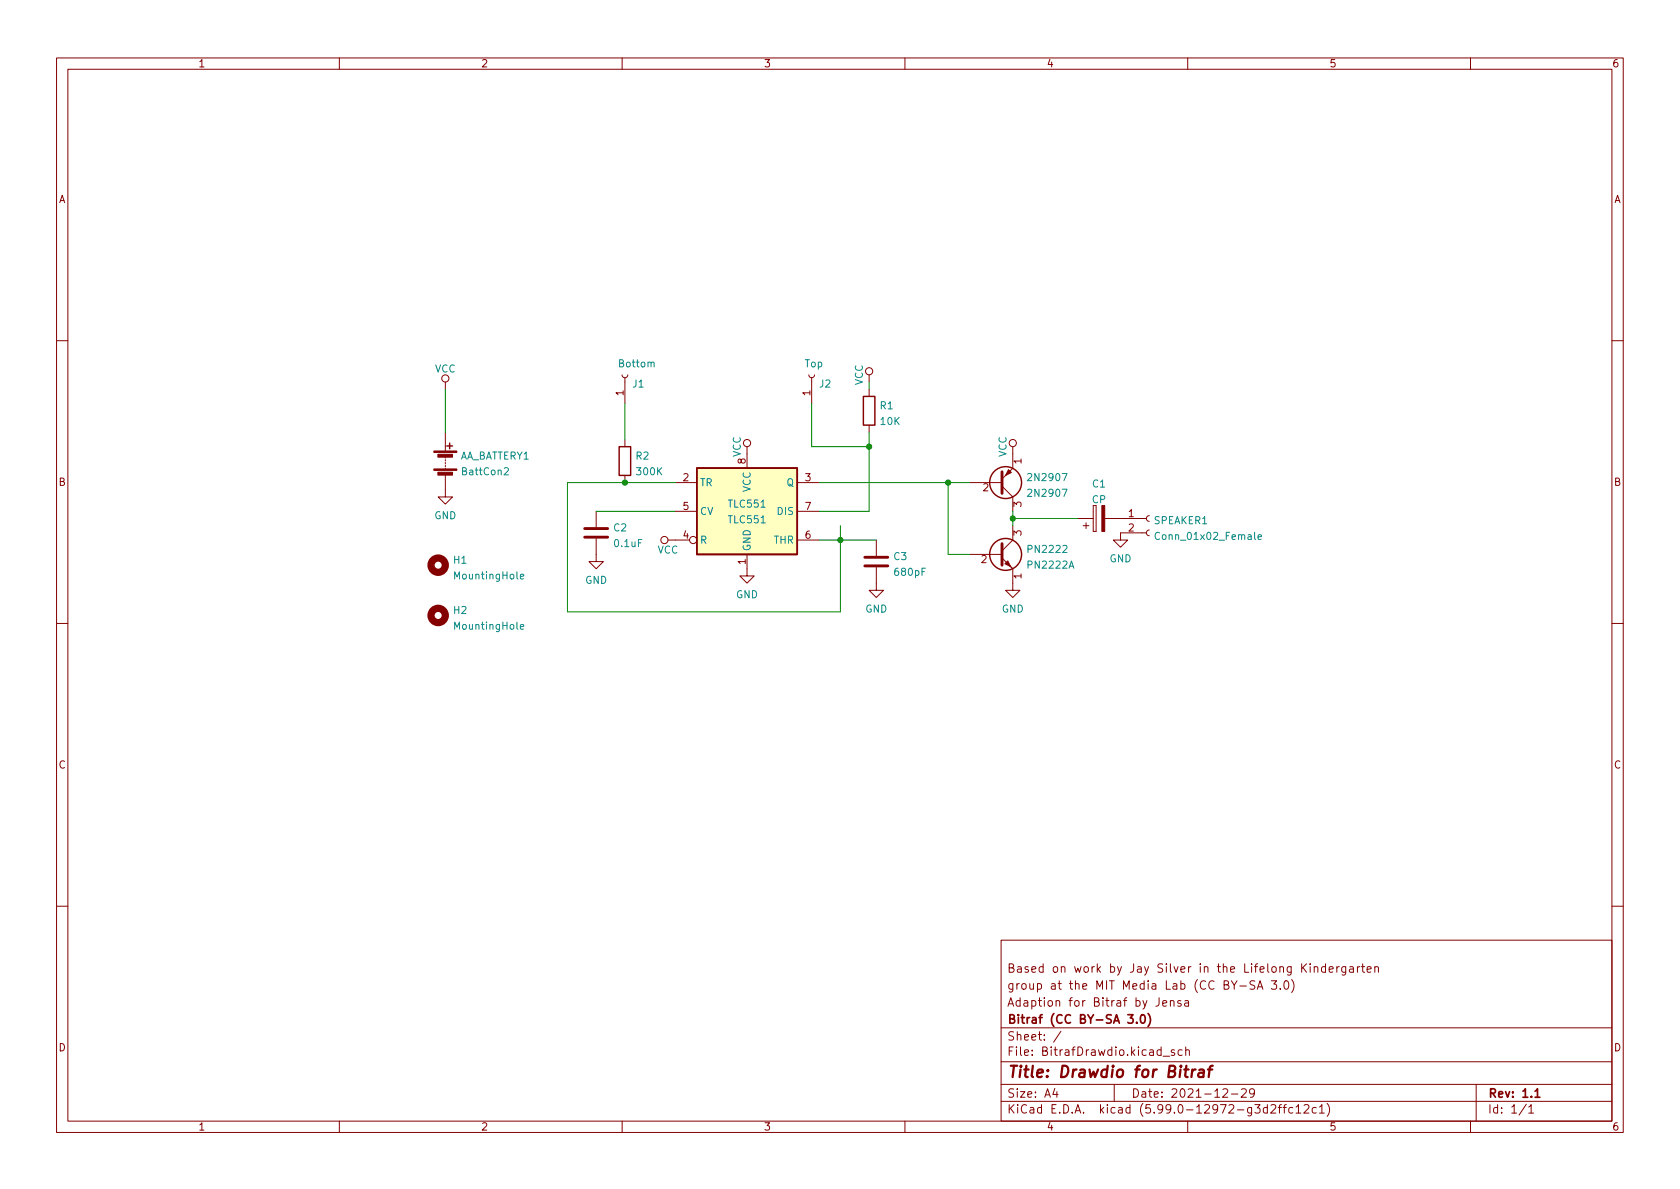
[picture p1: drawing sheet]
<svg xmlns="http://www.w3.org/2000/svg" width="297mm" height="210mm" viewBox="0 0 297 210" stroke-linecap="round" stroke-linejoin="round" font-family="sans-serif">
<g fill="none" stroke="#840000" stroke-width=".18">
<path d="M10 10.2h277v190.1h-277zM12 12.2h273v186.1h-273zM60 10.2v2M110 10.2v2M160 10.2v2M210 10.2v2M260 10.2v2M10 60.2h2M78.7 67.6v1.2M78.7 76.4v3.4M110 66.3l.1 .3 .4 .2 .3-.2 .2-.3M110.5 66.8v4.6"/>
<path d="M110.5 77.7v1.3M132.1 79v3.8M143 66.3l.2 .3 .3 .2 .4-.2 .1-.3M143.5 66.8v4.6M153.7 66.3v1.3M153.7 68.8v1.3M153.7 75.2v1.2M179.1 79v3.8l-1.9 1.9M285 60.2h2M78.7 84.1v3.8h1.3l-1.3 1.2-1.2-1.2h1.2M78.7 80.8v.2M78.7 81.3v.2"/>
<path d="M78.7 81.8v.2M78.7 82.3v.2M78.7 82.8v.3M105.4 95.2v4.1h1.3l-1.3 1.3-1.3-1.3h1.3M105.4 90.4v2.8M110.5 84.1v1.2M118.1 95.5h3.8M119.4 85.3h3.8M119.4 90.4h3.8M132.1 98v3.8h1.2l-1.2 1.3-1.3-1.3h1.3M141 95.5h3.8M141 85.3h3.8"/>
<path d="M141 90.4h3.8M154.9 95.5v2.8M171.4 85.3h5.8M171.4 98h5.8M177.2 98.7l1.9 1.9v3.8h1.2l-1.2 1.3-1.3-1.3h1.3M177.2 86l1.9 1.9v2.5M178.4 99.9l.5 .6M179.1 93v2.5l-1.9 1.9M190.5 91.7h2.8M191.5 93h1M192 92.5v1M193.3 94h.5z"/>
<path d="M193.3 89.4v4.6zM193.8 89.4v4.6zM195.3 91.7h7.4M202.7 94.2h-4.6v1.3h1.3l-1.3 1.3-1.3-1.3h1.3M203.2 93.7l-.4 .2-.1 .3 .1 .4 .4 .1M203.2 91.2l-.4 .1-.1 .4 .1 .3 .4 .2M10 110.2h2M154.9 100.3v4.1h1.3l-1.3 1.3-1.2-1.3h1.2M285 110.2h2M10 160.2h2M177 166.3h108v32h-108zM204.9 176.4v1.1a.48 .48 0 0 1-.5 .4"/>
<path d="M205.6 177.4l.7-.1-.1-.3-.4-.1-.2 .2v.8h.6M206.9 177.1l.2-.2 .4 .1 .1 .9M206.9 176.9v1M208.8 177l-.4-.1-.2 .2 .1 .3 .5 .1v.4h-.6M209.5 177h.6v.9M210.1 177.3l-.5 .1a.29 .29 0 0 0-.2 .2 .29 .29 0 0 0 .2 .3h.5M219.2 174.4h1.2M221.9 173.5l-.6-.1-.2 .2v.4l.6 .3 .2 .3-.3 .3h-.6M222.3 174.9l.5-1.5 .5 1.5M222.4 174.5h.7M224.8 173.4h.9l-.5 .6 .4 .1v.7l-.2 .1h-.4l-.2-.1M226.4 174.8v.1"/>
<path d="M227.1 173.6l.3-.2a.81 .81 0 0 1 .5 .7 .81 .81 0 0 1-.3 .8h-.1a.81 .81 0 0 1-.4-1.3zM228.4 173.2a1.72 1.72 0 0 1 0 2.3M230.4 171.1l.6 .8M231 170.4l-.9 .9M231.6 170.4v.2M231.6 170.9v1M232.4 171.1l.2-.2 .3 .1 .1 .9M232.4 170.9v1M234.4 171l-.5-.1-.3 .3v.4l.2 .3h.6M234.4 170.4v1.5M235 171.4l.7-.1-.1-.3-.4-.1-.2 .2 .1 .8h.5M236.4 170.9v1"/>
<path d="M236.8 170.9l-.3 .1-.1 .2M237.9 170.9v1.2l-.3 .3h-.3M237.9 171l-.4-.1-.3 .3v.4l.2 .3h.5M238.6 171h.6l.1 .9M239.3 171.3l-.5 .1a.29 .29 0 0 0-.2 .2 .29 .29 0 0 0 .2 .3h.5M240 170.9v1M240.4 170.9l-.3 .1-.1 .2M240.7 170.9h.6M240.9 170.4v1.3l.4 .2M241.7 171.4l.7-.1v-.3l-.5-.1-.2 .2 .1 .8h.6M243.1 171.1l.2-.2 .3 .1 .1 .9M243.1 170.9v1"/>
<path d="M285 160.2h2M60 198.3v2M110 198.3v2M160 198.3v2M177 194.8h108M177 191.8h108M177 187.8h108M177 181.8h108M186.5 192.5l-.4 1h1M186.9 193v1M187.6 182.4l-1.3 1.9M197 191.8v3"/>
<path d="M205.6 186.8h1.2M207.6 185.7l-.3-.1-.2 .2v.3l.5 .1v.4h-.5M209 185.7l-.4-.1-.3 .3v.4l.1 .3h.6M209.6 185.8l.3-.2 .3 .1 .1 .9M209.6 185.1v1.5M210 198.3v2M216.2 192.7l.6-.2 .2 .2 .1 .3-1 1h1M217.7 193.5h1.2M219.5 192.7l.6-.2 .2 .2 .1 .3-1 1h1M221.8 193.2l-.3 .3-.4-.1-.2-.2 .2-.6 .4-.1 .2 .2a.99 .99 0 0 1-.3 1.3h-.3M224.1 195.9l-.5-.1-.2 .3v.4l.1 .3h.6M224.1 195.3v1.5"/>
<path d="M224.7 195.5l.6-.2 .2 .2 .1 .3-1 1h1M226 195.8h.6M226.6 195.3l-.4 .2v1.3M226.9 195.8h.5M227.4 195.3l-.3 .2v1.3M228.6 195.9l-.5-.1-.2 .3v.4l.1 .3h.6M229.1 195.8l.5-.5v1.5M229.1 196.8h.9M230.6 195.5l.5-.2 .3 .2v.3l-.9 1h.9M232.7 195.9l-.4-.1-.3 .3v.4l.1 .3h.6M233.3 195.8l.4-.5v1.5M233.3 196.8h.8"/>
<path d="M234.6 195.1a1.72 1.72 0 0 1 0 2.3M260 198.3v2M261 191.8v6.5M269.9 195.3l-1.3 1.9M270.3 195.8l.4-.5v1.5M270.3 196.8h.9"/>
<circle cx="78.7" cy="66.9" r=".63"/>
<circle cx="132.1" cy="78.4" r=".63"/>
<circle cx="153.7" cy="65.7" r=".63"/>
<circle cx="179.1" cy="78.4" r=".63"/>
<circle cx="117.5" cy="95.5" r=".63"/>
<circle cx="122.6" cy="95.5" r=".63"/>
</g>
<path d="M199.4 179.4h.9l-.5 .6 .5 .1v.7l-.2 .1h-.5l-.2-.1M201.8 179.6l.2-.2a.81 .81 0 0 1 .6 .7 .81 .81 0 0 1-.3 .8h-.2a.81 .81 0 0 1-.3-1.3zM203 179.2a1.72 1.72 0 0 1 0 2.3M201 180.8v.1M271.4 193l.4-.5v1.5M271.4 194h.9" fill="none" stroke="#840000" stroke-width=".3"/>
<path d="M210.8 189.1l-.1 1.4M211.4 189.1l-.4 .1-.2 .3M212 189.2l.3-.1 .5 .1v1.3M212.9 189.6l-.7 .1a.4 .4 0 0 0-.4 .3 .4 .4 0 0 0 .3 .5l.7-.1M213.6 189.1h.7M214.4 188.5l-.4 .1-.1 .1-.2 1.8" fill="none" stroke="#840000" stroke-width=".4"/>
<path d="M115.1 64.2l.2-.2 .3 .1 .1 .8M89.2 82.8l.5-.1 .2 .4-.8 .9h.8M205 94.3a.6 .6 0 0 0-.8 .4 .6 .6 0 0 0 .6 .7l.2-.1M222.4 95l.6-.1v-.3h-.4l-.2 .1 .1 .6h.5M92 110.9l.6-.2-.1-.2-.3-.1-.2 .2 .1 .6h.4M92 102l.6-.2-.1-.2-.3-.1-.2 .2 .1 .6h.4" fill="none" stroke="#008484" stroke-width=".18"/>
<g fill="none" stroke="#840000" stroke-width=".25">
<path d="M79 78.9h1M79.5 78.4v1M109.5 79h2v5.1h-2zM152.7 70.1h2v5.1h-2zM123.2 82.8h17.8v15.2h-17.8z"/>
<circle cx="177.8" cy="98" r="2.82"/>
<circle cx="177.8" cy="85.3" r="2.82"/>
</g>
<path d="M103.4 95h4M103.4 93.5h4M152.9 98.5h4.1M177.2 83.4v3.8M177.2 96.1v3.8M152.9 100.1h4.1" fill="none" stroke="#840000" stroke-width=".51"/>
<g fill="#840000" stroke="#840000" stroke-width=".18">
<path d="M194.8 89.4h.5v4.6h-.5z"/>
<path d="M76.7 82.9h4.1v.3h-4.1z"/>
<path d="M76.7 79.8h4.1v.2h-4.1z"/>
<path d="M77.4 83.5h2.6v.5h-2.6z"/>
<path d="M77.4 80.3h2.6v.5h-2.6z"/>
<path d="M178.3 83.1l.5 .5-1 .5z"/>
<path d="M177.7 99.7l.5-.5 .5 1z"/>
</g>
<path d="M123.2 82.8h17.8v15.2h-17.8z" fill="#ffffc2" stroke="#ffffc2" stroke-width=".18"/>
<g fill="none" stroke="#840000" stroke-width="1.3">
<circle cx="77.5" cy="99.9" r="1.27"/>
<circle cx="77.5" cy="108.8" r="1.27"/>
</g>
<path d="M78.7 68.8v7.6M110.5 71.4v6.3M143.5 71.4v7.6h10.2M153.7 67.6v1.2M153.7 76.4v14h-8.9M105.4 90.4h14M119.4 85.3h-19.1v22.9h48.3v-15.2M144.8 85.3h26.6M144.8 95.5h10.1M167.6 85.3v12.7h3.8M179.1 90.4v2.6M179.1 91.7h11.4" fill="none" stroke="#008400" stroke-width=".18"/>
<g fill="#008400" stroke="#008400" stroke-width=".18">
<circle cx="110.5" cy="85.3" r=".46"/>
<circle cx="148.6" cy="95.5" r=".46"/>
<circle cx="179.1" cy="91.7" r=".46"/>
<circle cx="153.7" cy="79" r=".46"/>
<circle cx="167.6" cy="85.3" r=".46"/>
</g>
<text font-size="2.8" fill="#840000" x="178" y="190.6">Title: Drawdio for Bitraf</text>
<g font-size="2.1" fill="#840000">
<text x="178" y="172">Based on work by Jay Silver in the Lifelong Kindergarten</text>
<text x="178" y="178">Adaption for Bitraf by Jensa</text>
<text x="178" y="175">group at the MIT Media Lab (CC BY-SA 3.0)</text>
<text x="178" y="184">Sheet: /</text>
<text x="178" y="181">Bitraf (CC BY-SA 3.0)</text>
<text x="178" y="186.7">File: BitrafDrawdio.kicad_sch</text>
<text x="178" y="196.9">KiCad E.D.A. kicad (5.99.0-12972-g3d2ffc12c1)</text>
<text x="178" y="194.1">Size: A4</text>
<text x="200" y="194.1">Date: 2021-12-29</text>
<text x="263" y="194.1">Rev: 1.1</text>
<text x="263" y="196.9">Id: 1/1</text>
</g>
<g font-size="1.8" fill="#840000">
<text x="35" y="11.9">1</text>
<text x="85" y="11.9">2</text>
<text x="135" y="11.9">3</text>
<text x="185" y="11.9">4</text>
<text x="235" y="11.9">5</text>
<text x="285" y="11.9">6</text>
<text x="10.3" y="35.9">A</text>
<text x="285.3" y="35.9">A</text>
<text x="110.2" y="70" transform="rotate(-90 110.2 70)">1</text>
<text x="143.3" y="70" transform="rotate(-90 143.3 70)">1</text>
<text x="131.8" y="82" transform="rotate(-90 131.8 82)">8</text>
<text x="180.6" y="82" transform="rotate(-90 180.6 82)">1</text>
<text x="10.3" y="85.9">B</text>
<text x="120.8" y="85.1">2</text>
<text x="142.4" y="85.1">3</text>
<text x="173.8" y="86.9">2</text>
<text x="180.6" y="89.6" transform="rotate(-90 180.6 89.6)">3</text>
<text x="285.3" y="85.9">B</text>
<text x="120.8" y="95.2">4</text>
<text x="120.8" y="90.2">5</text>
<text x="142.4" y="95.2">6</text>
<text x="142.4" y="90.2">7</text>
<text x="180.6" y="94.7" transform="rotate(-90 180.6 94.7)">3</text>
<text x="199.5" y="91.4">1</text>
<text x="199.5" y="94">2</text>
<text x="131.8" y="99.8" transform="rotate(-90 131.8 99.8)">1</text>
<text x="173.5" y="99.6">2</text>
<text x="180.6" y="102.3" transform="rotate(-90 180.6 102.3)">1</text>
<text x="10.3" y="135.9">C</text>
<text x="285.3" y="135.9">C</text>
<text x="10.3" y="185.9">D</text>
<text x="285.3" y="185.9">D</text>
<text x="35" y="199.9">1</text>
<text x="85" y="199.9">2</text>
<text x="135" y="199.9">3</text>
<text x="185" y="199.9">4</text>
<text x="235" y="199.9">5</text>
<text x="285" y="199.9">6</text>
</g>
<g font-size="1.8" fill="#008484">
<text x="76.9" y="65.9">VCC</text>
<text x="109.5" y="64.9">Bottom</text>
<text x="142.3" y="64.9">Top</text>
<text x="111.9" y="68.5">J1</text>
<text x="144.9" y="68.5">J2</text>
<text x="152.6" y="68.1" transform="rotate(-90 152.6 68.1)">VCC</text>
<text x="155.6" y="72.4">R1</text>
<text x="155.8" y="75.1">10K</text>
<text x="81.1" y="81.3">AA_BATTERY1</text>
<text x="112.5" y="81.3">R2</text>
<text x="131" y="80.8" transform="rotate(-90 131 80.8)">VCC</text>
<text x="178" y="80.8" transform="rotate(-90 178 80.8)">VCC</text>
<text x="81.9" y="84">BattCon2</text>
<text x="112.7" y="84">300K</text>
<text x="123.7" y="86">TR</text>
<text x="128.9" y="89.8">TLC551</text>
<text x="132.7" y="87" transform="rotate(-90 132.7 87)">VCC</text>
<text x="139.1" y="86">Q</text>
<text x="182.1" y="85.1">2N2907</text>
<text x="182.1" y="87.8">2N2907</text>
<text x="193.1" y="89">CP</text>
<text x="193.2" y="86.2">C1</text>
<text x="76.8" y="91.8">GND</text>
<text x="108.5" y="94">C2</text>
<text x="123.7" y="91.1">CV</text>
<text x="128.9" y="92.5">TLC551</text>
<text x="137.5" y="91.1">DIS</text>
<text x="204" y="92.7">SPEAKER1</text>
<text x="204.9" y="95.5">Conn_01x02_Female</text>
<text x="80.2" y="99.7">H1</text>
<text x="108.7" y="96.7">0.1uF</text>
<text x="116.2" y="97.9">VCC</text>
<text x="123.7" y="96.1">R</text>
<text x="132.7" y="97.5" transform="rotate(-90 132.7 97.5)">GND</text>
<text x="136.8" y="96.1">THR</text>
<text x="158" y="99">C3</text>
<text x="158.3" y="101.8">680pF</text>
<text x="181.9" y="100.5">PN2222A</text>
<text x="182" y="97.8">PN2222</text>
<text x="196.2" y="99.4">GND</text>
<text x="80.6" y="102.4">MountingHole</text>
<text x="103.4" y="103.2">GND</text>
<text x="130.1" y="105.8">GND</text>
<text x="80.2" y="108.6">H2</text>
<text x="80.6" y="111.3">MountingHole</text>
<text x="153" y="108.3">GND</text>
<text x="177.1" y="108.3">GND</text>
</g>
</svg>
